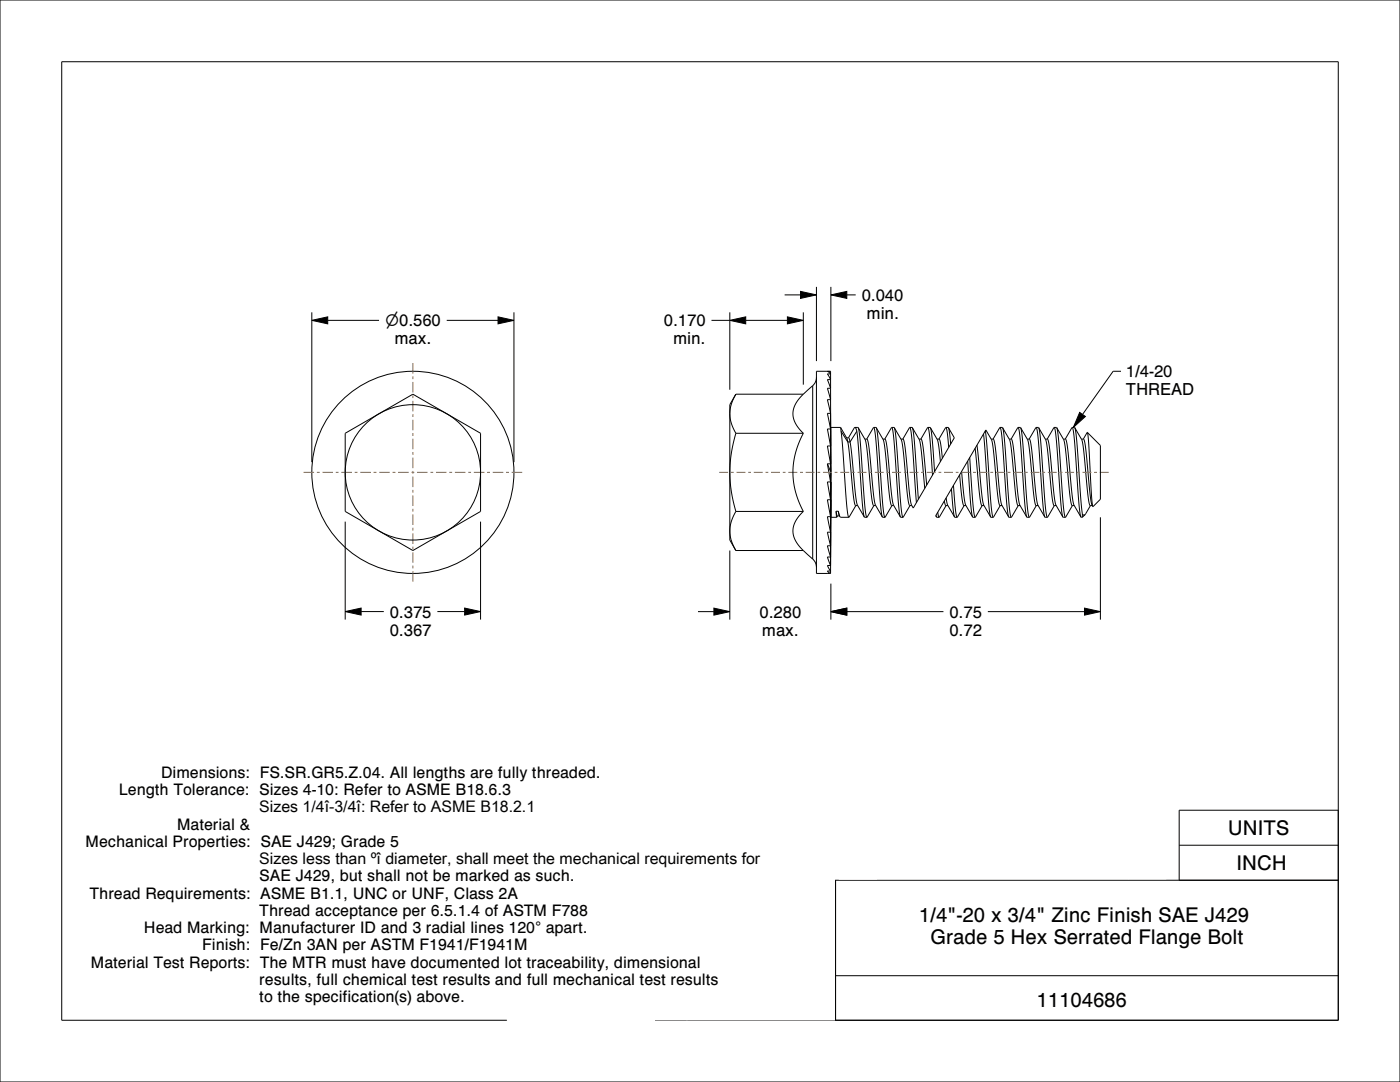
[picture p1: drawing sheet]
<svg xmlns="http://www.w3.org/2000/svg" width="279mm" height="216mm" viewBox="0 0 279 216" stroke-linecap="round" stroke-linejoin="round" font-family="sans-serif">
<g fill="none" stroke="#000" stroke-width=".2">
<path d="M0 0h279.4v215.9h-279.4zM12.3 12.3h254.8v191.3h-254.8zM156.6 58.8h3.2M159.8 58.1l3.1 .7-3.1 .7zM162.9 57.2v14.9M165.8 58.8l3.2-.7v1.4zM165.8 57.2v14.9M169 58.8h1.8M62.2 63.9l3.2-.7v1.4zM62.2 62.3v29.9M65.4 63.9h10.2M89.2 63.9h10.2"/>
<path d="M99.4 63.2l3.2 .7-3.2 .7zM102.6 62.3v29.9M142 63.9h3.6M145.6 63.9l3.2-.7v1.4zM145.6 62.3v15.5M146.9 78.7a6.9 6.9 0 0 0 0 7.8M146.9 78.7l-1.3 2v27.1l1.3 2.1M146.9 78.7h13.4M148.8 63.9h8.3M157.1 63.2l3.2 .7-3.2 .7zM160.3 78.7a4.7 4.7 0 0 0-1.7 5.4l.7 1.2 1 1.2M160.3 62.3v14.5"/>
<path d="M162.2 77l-1.9 1.7M162.2 77v34.6M162.9 75.3l-.1 .8-.6 .9M165.1 74.1l.7 .5h-.7l.7 1.1h-.7l.7 1.8h-.7l.7 2.2M165.6 74.1h.2M165.8 79.7h-.7l.7 2.8M165.8 74.1h-2.9v40.3h2.9M165.8 79.7v5.6M165.8 74.1v5.6M223.7 74.1h-1.6l-6.1 8.6M68.9 86.5l13.5-7.8 13.5 7.8v15.6l-13.5 7.8-13.5-7.8zM146.9 86.5a25.8 25.8 0 0 0 0 15.6"/>
<path d="M146.9 86.5h13.4M160.3 86.5a15.7 15.7 0 0 0 0 15.6M165.1 92.5l.7 3.7M165.1 92.5l.7 1.8M165.1 92.5h.7M165.8 89h-.7l.7 3.5M165.8 82.5h-.7l.7 3.1h-.7l.7 3.4M165.8 96.2h-.7l.7 3.5M165.8 99.7h-.7l.7 3.4h-.7l.7 3.1h-.7l.7 2.7M165.8 89v5.1v-1.6M165.8 82.5v10M165.8 99.7v14.7"/>
<path d="M165.8 94.3v5.4M165.8 94.3v1.9M167.8 85.3l1.2 2.2 .2 .7M167.8 85.3v.7M167.8 85.3h-2v17.9h1.2M167.8 86l1.2 14.6 .2 1.9 .2 .7M167.8 86l1.4 2.2M169 87.4h.4M169.2 88.2l1.1 10.8 .2 1.4 .3 .5M169.2 88.2h.4M169.4 87.4l.2 .8M169.6 88.2l1.3 12 .2 .6 1.4 2.4"/>
<path d="M170.6 85.3h.7M170.6 85.3l-1.3 2.1M170.6 85.3l.4 .7M171 86l1.1 14.2 .4 3M171 86l-1.4 2.2M171.3 85.3l.4 3 .9 12.9 .4 2M171.3 85.3l1.5 2.8 1.2 11.6 .3 1.1 .5 .1M172.6 87.6l.5 .1 .3 1.1 1.2 11.6 1.5 2.8M174.4 85.3l-1.4 2.3M174.4 85.3h.5M174.4 85.3l.2 .5 .2 1.8 .9 12.6 .4 3M174.9 85.3l.4 3 .9 12.6 .2 1.8 .2 .5"/>
<path d="M174.9 85.3l1.5 2.8 1.2 11.6 .3 1.1 .5 .1M176.2 87.6l.5 .1 .3 1.1 1.2 11.5 1.5 2.9M178 85.3l-1.4 2.3M178 85.3h.5M178 85.3l.2 .5 .2 1.8 .9 12.6 .4 3M178.5 85.3l.4 3 .9 12.6 .2 1.8 .2 .5M178.5 85.3l1.5 2.8 1.2 11.8 .3 .9 .5 .1M181.6 85.3h.5M181.6 85.3l-1.4 2.3M181.6 85.3l.2 .7 .2 2 .9 12.3M182.1 85.3l1.4 2.4 .1 .6 1 9.1M182.1 85.3l.4 2.9 .8 11.4"/>
<path d="M183.4 87.6l.5 .1 .2 .9 .8 8.2M185.2 85.3h.5M185.2 85.3l-1.4 2.3M185.2 85.3l.4 2.2 .5 7.3M185.7 85.3l1.4 2.6 .6 4.2M185.7 85.3l.3 2.3 .5 6.5M187 87.6h.4M187.4 87.6l.3 .9 .4 2.9M188.5 100l.2 .8 .5 .1M188.8 85.3l-1.4 2.3M188.8 85.3h.5M188.8 85.3l.2 .9 .3 3.1"/>
<path d="M188.8 99.4l.3 1.4 1.4 2.4M189.3 85.3l1.2 2.1-8.2 14-.5-.8-.2-1.3-1.1-10.8-.2-.8-.5-.1M189.3 85.3l.4 3.3M189.9 97.5l.3 3.9 .3 1.8M190.3 96.8l.4 4.9 .3 1.5M191.5 94.7l.6 5.6 .2 .6h.5M191.9 94.1l.7 6.4 1.5 2.7M193.1 92l.6 8.5 .4 2.7M193.5 91.3l.7 9.4 .2 1.9 .2 .6M194.6 89.5l1 10.2 .3 1.1 .5 .1M195 88.8l1.1 11.3 .2 .7 1.4 2.4M196.3 86.6l1 13.6 .4 3"/>
<path d="M196.6 86l1.2 14.6 .2 1.9 .2 .7M197.8 87.6l.5 .1 .3 1.1 1.2 11.6 1.5 2.8M199.6 85.3h.5M199.6 85.3l-1.4 2.3M199.6 85.3l.4 2 .9 12.9 .4 3M200.1 85.3l1.5 2.8 1.2 11.6 .3 1.1 .5 .1M200.1 85.3l.4 3 .9 12.6 .2 1.8 .2 .5M201.4 87.6l.5 .1 .3 1.1 1.2 11.6 1.5 2.8M203.2 85.3h.5M203.2 85.3l-1.4 2.3M203.2 85.3l.2 .5 .2 1.8 .9 12.6 .4 3M203.7 85.3l1.5 2.8 1.2 11.6 .3 1.1 .5 .1"/>
<path d="M203.7 85.3l.4 3 .9 12.6 .2 1.8 .2 .5M205 87.6h.4M205.4 87.6l.2 .5 .3 1.5 1.1 10.7 .1 .5 1.4 2.4M206.8 85.3l-1.4 2.3M206.8 85.3h.5M206.8 85.3l.2 .5 .2 1.8 .9 12.6 .4 3M207.3 85.3l1.4 2.4 .1 .5 1.2 10.9 .2 1.3 .2 .5M207.3 85.3l.4 3 .9 12.6 .2 1.8 .2 .5M208.6 87.6l.5 .1 .3 .9 1.2 11.7 1.5 2.9M210.4 85.3h.5M210.4 85.3l-1.4 2.3M210.4 85.3l.2 .5 .2 1.8 .9 12.6 .4 3"/>
<path d="M210.9 85.3l1.5 2.8 1.2 11.6 .3 1.1 .5 .1M210.9 85.3l.4 3 .9 12.6 .2 1.8 .2 .5M212.2 87.6l.5 .1 .3 1.1 1.2 11.6 1.5 2.8M214 85.3h.5M214 85.3l-1.4 2.3M214 85.3l.4 2.2 .9 12.5 .4 3.2M214.5 85.3l.4 2.5 1.1 14.7M214.5 85.3l1.5 2.8 1.2 11.6 .3 1.1 .5 .1M215.5 82.3l1.1 .8-2.4 2.2zM215.8 87.6l.5 .1 .2 .8 1.1 10.6 .2 1.4 .3 .6M217 86.3l2.6 2.6v10.7l-1.5 1.5M217 86.3l-.8 1.3"/>
<path d="M217 86.3l.3 1.9 .5 10.3 .3 2.6M68.9 104.1v19.5M95.9 104.1v19.5M145.6 109.9v13.7M146.9 102.1a6.9 6.9 0 0 0 0 7.8M146.9 102.1h13.4M146.9 109.9h13.4M160.3 109.9l1.9 1.7M160.3 102.1a4.7 4.7 0 0 0-1.7 5.4l.7 1.2 1 1.2M162.2 111.6l.6 .9 .1 .7M165.1 114.4h.3M165.8 108.9h-.7l.7 2.2h-.7l.7 1.7"/>
<path d="M165.8 112.8h-.7l.7 1.1h-.7l.7 .5M165.8 108.9v-12.7v16.6M165.8 116.5v7.1M166.9 102l.1 1.2M166.9 102l.2 .9M166.9 102h.4M167 103.2h.1M167.1 102.9h.4M167.2 102.9l-.2 .3M167.3 102l.3 1.1M167.6 103.1l.2 .1h1.6M170.8 100.9h.4"/>
<path d="M170.8 100.9l-1.4 2.3M172.5 103.2h.5M174.4 100.9l-1.4 2.3M176.1 103.2h.5M178 100.9l-1.4 2.3M179.7 103.2h.5M181.6 100.9l-1.4 2.3M186.8 102.8l.1 .4M186.9 103.2h.5M187.1 102.2l.3 1M188.8 100.9l-1.4 2.3M190.5 103.2h.5"/>
<path d="M192.4 100.9l-1.4 2.3M194.1 103.2h.5M196 100.9l-1.4 2.3M197.7 103.2h.5M199.6 100.9l-1.4 2.3M200 100.9l-.5-.1-.3-1.1-1.2-11.5-.1-.5-1.2-1.9-10 17.1 .2 .3M201.3 103.2h.5M203.2 100.9l-1.4 2.3M204.9 103.2h.5M205.5 103.2h-.1M205.5 103.2h.1M206.8 100.9l-1.3 2.3"/>
<path d="M208.5 103.2h.5M210.4 100.9h.4M210.4 100.9l-1.4 2.3M212.1 103.2h.5M214 100.9l-1.4 2.3M215.7 103.2h.3M216 102.5l.3 .3 .2-.1M216 102.5v.7M216.5 102.7l-.5 .5M217.6 100.9l-1.1 1.8M219.6 103.2v20.4M68.9 122l3.2-.7v1.4z"/>
<path d="M72.1 122h4.5M87.3 122h5.4M92.7 121.3l3.2 .7-3.2 .7zM139.3 122h3.2M142.5 121.3l3.1 .7-3.1 .7zM165.8 122l3.2-.7v1.4zM169 122h19.3M197.1 122h19.3M216.4 121.3l3.2 .7-3.2 .7zM166.8 175.6v28M171.2 173.6h29M204 173.6h26.1"/>
<path d="M235.3 168.7h31.8M267.1 175.6h-163.8v28M267.1 161.7h-31.8v13.9M103.3 194.7h163.8"/>
<circle cx="82.4" cy="94.3" r="20.2"/>
<circle cx="82.4" cy="94.3" r="13.5"/>
</g>
<path d="M159.8 58.1l3.1 .7-3.1 .7zM165.8 58.8l3.2-.7v1.4zM62.2 63.9l3.2-.7v1.4zM99.4 63.2l3.2 .7-3.2 .7zM145.6 63.9l3.2-.7v1.4zM157.1 63.2l3.2 .7-3.2 .7zM215.5 82.3l1.1 .8-2.4 2.2zM68.9 122l3.2-.7v1.4zM92.7 121.3l3.2 .7-3.2 .7zM142.5 121.3l3.1 .7-3.1 .7zM165.8 122l3.2-.7v1.4zM216.4 121.3l3.2 .7-3.2 .7z" fill="#000"/>
<g fill="none" stroke="#963" stroke-width=".2">
<path d="M82.4 72.4v2.1M82.4 75.1v.6M82.4 76.2v2.1M82.4 78.9v.5M82.4 80v2.1M60.6 94.3h2.1M63.2 94.3h.6M64.4 94.3h2.1M67 94.3h.6M68.1 94.3h2.1M70.8 94.3h.5M71.9 94.3h2.1"/>
<path d="M74.6 94.3h.5M75.7 94.3h2.1M78.3 94.3h.6M79.5 94.3h2.1M82.1 94.3h.6M82.4 82.6v.6M82.4 83.8v2.1M82.4 86.4v.6M82.4 87.5v2.1M82.4 90.2v.6M82.4 91.3v2.1M82.4 94v.5"/>
<path d="M82.4 95.1v2.1M82.4 97.8v.5M82.4 98.9v2.1M83.2 94.3h2.1M85.9 94.3h.6M87 94.3h2.1M89.7 94.3h.5M90.8 94.3h2.1M93.4 94.3h.6M94.6 94.3h2.1M97.2 94.3h.6M98.3 94.3h2.1"/>
<path d="M101 94.3h.6M102.1 94.3h2.1M143.5 94.3h1.8M145.9 94.3h.5M147 94.3h1.8M149.3 94.3h.6M150.4 94.3h1.8M152.8 94.3h.5M153.9 94.3h1.8M156.2 94.3h.6M157.3 94.3h1.8M159.7 94.3h.5"/>
<path d="M160.8 94.3h1.8M163.1 94.3h.6M164.2 94.3h1.8M166.6 94.3h.5M167.7 94.3h1.8M170 94.3h.6M171.1 94.3h1.8M173.5 94.3h.5M174.6 94.3h1.8M176.9 94.3h.6M178.1 94.3h1.7M180.4 94.3h.5"/>
<path d="M181.5 94.3h1.8M183.8 94.3h.6M185 94.3h1.7M187.3 94.3h.6M188.4 94.3h1.8M190.7 94.3h.6M191.9 94.3h1.7M194.2 94.3h.6M195.3 94.3h1.8M197.7 94.3h.5M198.8 94.3h1.7M201.1 94.3h.6"/>
<path d="M202.2 94.3h1.8M204.6 94.3h.5M205.7 94.3h1.8M208 94.3h.6M209.1 94.3h1.8M211.5 94.3h.5M212.6 94.3h1.8M214.9 94.3h.6M216 94.3h1.8M218.4 94.3h.5M219.5 94.3h1.8M82.4 101.5v.6"/>
<path d="M82.4 102.6v2.1M82.4 105.3v.6M82.4 106.4v2.1M82.4 109.1v.5M82.4 110.2v2.1M82.4 112.9v.5M82.4 114v2.1"/>
</g>
<g fill="#fff">
<path d="M167.4 175.5h57.7l7.7-7.7h-57.8zM167.4 167.8v7.7h7.6v-7.7zM225.1 167.8v7.7h7.7v-7.7z"/>
<path d="M130.7 174.1l-29.6 29.5h36l29.5-29.5zM101.1 174.1v29.5h29.6v-29.5zM137.1 174.1v29.5h29.5v-29.5z"/>
</g>
<g font-size="4.1">
<text x="245.1" y="166.6">UNITS</text>
<text x="246.8" y="173.6">INCH</text>
<text x="183.4" y="184.1">1/4&quot;-20 x 3/4&quot; Zinc Finish SAE J429</text>
<text x="185.7" y="188.5">Grade 5 Hex Serrated Flange Bolt</text>
<text x="206.9" y="200.9">11104686</text>
</g>
<g font-size="3.3">
<text x="76.8" y="65.1">⌀0.560</text>
<text x="132.5" y="65.1">0.170</text>
<text x="172" y="60">0.040</text>
<text x="172.9" y="63.6">min.</text>
<text x="78.7" y="68.7">max.</text>
<text x="134.3" y="68.7">min.</text>
<text x="224.7" y="75.3">1/4-20</text>
<text x="224.7" y="78.9">THREAD</text>
<text x="77.8" y="123.2">0.375</text>
<text x="151.6" y="123.2">0.280</text>
<text x="189.5" y="123.2">0.75</text>
<text x="77.8" y="126.8">0.367</text>
<text x="152.1" y="126.8">max.</text>
<text x="189.5" y="126.8">0.72</text>
</g>
<g font-size="3.2">
<text x="32.2" y="155.2">Dimensions: FS.SR.GR5.Z.04. All lengths are fully threaded.</text>
<text x="23.7" y="158.7">Length Tolerance: Sizes 4-10: Refer to ASME B18.6.3</text>
<text x="35.4" y="165.5">Material &amp;</text>
<text x="51.8" y="162.1">Sizes 1/4î-3/4î: Refer to ASME B18.2.1</text>
<text x="17.1" y="169">Mechanical Properties: SAE J429; Grade 5</text>
<text x="51.8" y="172.4">Sizes less than ºî diameter, shall meet the mechanical requirements for</text>
<text x="17.9" y="179.3">Thread Requirements: ASME B1.1, UNC or UNF, Class 2A</text>
<text x="51.8" y="175.9">SAE J429, but shall not be marked as such.</text>
<text x="51.8" y="182.7">Thread acceptance per 6.5.1.4 of ASTM F788</text>
<text x="28.7" y="186.2">Head Marking: Manufacturer ID and 3 radial lines 120° apart.</text>
<text x="40.4" y="189.6">Finish: Fe/Zn 3AN per ASTM F1941/F1941M</text>
<text x="18.2" y="193.1">Material Test Reports: The MTR must have documented lot traceability, dimensional</text>
<text x="51.8" y="196.5">results, full chemical test results and full mechanical test results</text>
<text x="51.8" y="199.9">to the specification(s) above.</text>
</g>
</svg>
